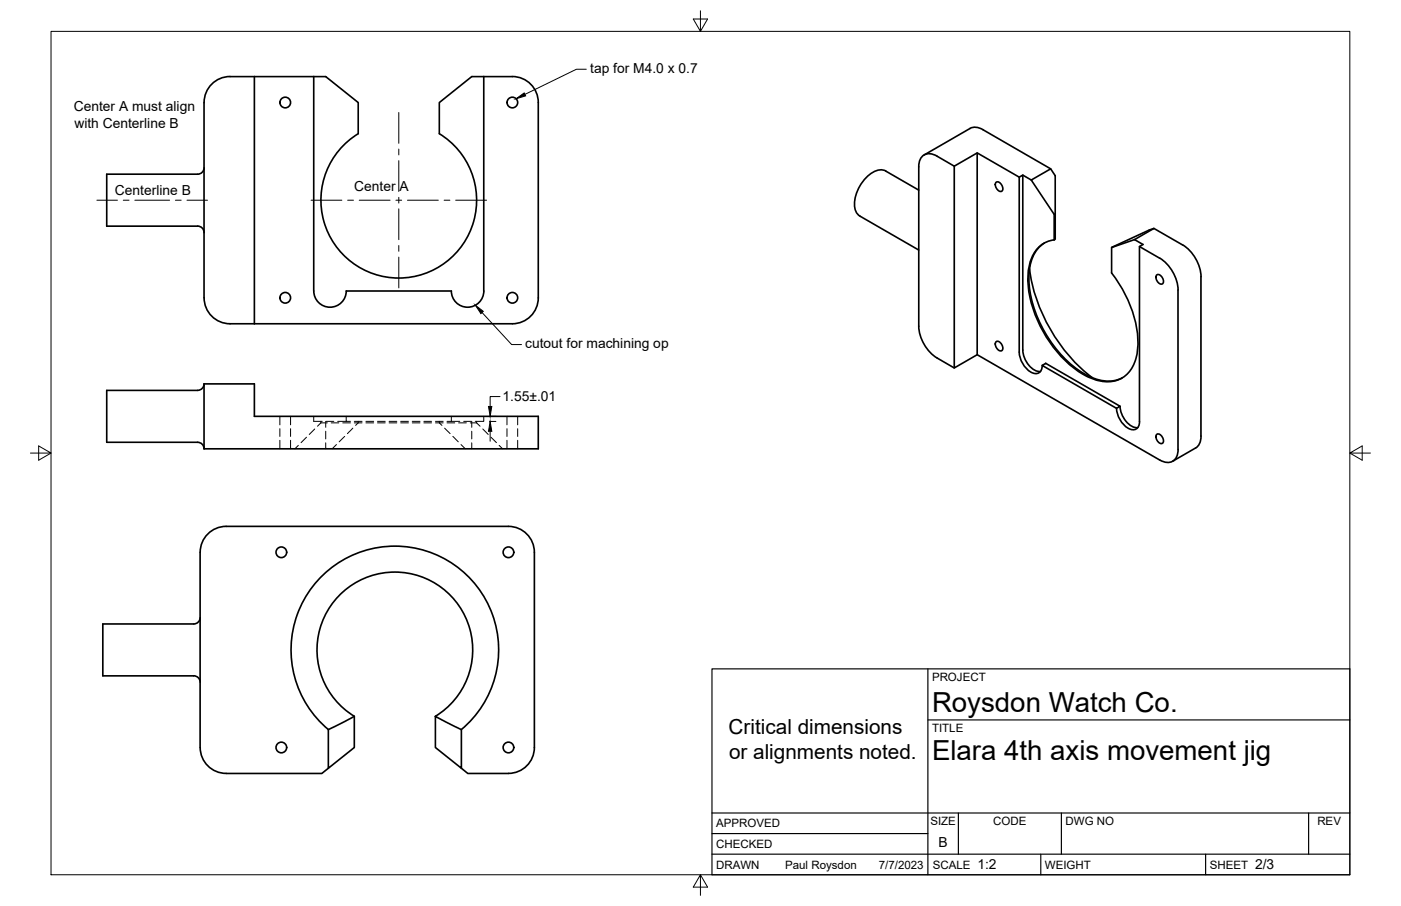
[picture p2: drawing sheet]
<svg xmlns="http://www.w3.org/2000/svg" width="432mm" height="279mm" viewBox="0 0 432 279" stroke-linecap="round" stroke-linejoin="round" font-family="sans-serif">
<!-- layer: Visible -->
<g fill="none" stroke="#000" stroke-width=".51">
<path d="M70.9 23.6h29.5l10 8v9.6a24 24 0 0 0-5.8 36.1 24 24 0 0 0 36.6 0 24 24 0 0 0-5.8-36.1v-9.6l10-8h12.5M70.9 23.6a8 8 0 0 0-8 8v60.2a8 8 0 0 0 8 8h87a8 8 0 0 0 8-8v-60.2a8 8 0 0 0-8-8M78.4 23.6v76.2M96.7 23.6v66.1a5 5 0 0 0 5 5 5 5 0 0 0 5-5h32.4a5 5 0 0 0 5 5 5 5 0 0 0 5-5v-66.1M62.9 51.7a2 2 0 0 1-2 2h-28v16h28a1.96 1.96 0 0 1 2 2M273 52.8l10.2 5.8M273 52.7a5.3 5.3 0 0 0-5.9 2 11.2 11.2 0 0 0-3.4 10.3l.8 1.2 .5 .4 18.2 10.5M284.8 47.8l14.2-8.2 1-.3h1.1l1.9 .7 20.8 12.1M294.1 51.2v62.3l7.1-4.1M301.2 47.2l-7.1 4-5.3-3a3.4 3.4 0 0 0-4-.4 3.4 3.4 0 0 0-1.6 3.6v49.2a12.5 12.5 0 0 0 5.6 9.8M307 56.2a1.82 1.82 0 0 1 2 2.4 1 1 0 0 1-1 .4 1 1 0 0 1-.8-.7l-.2-.5a1.48 1.48 0 0 1 0-1.6zM314.1 54.6l1.1-.6v54a7.2 7.2 0 0 0 5 6.6h.5"/>
<path d="M314.1 54.6l-12.9-7.4v62.2l56.2 32.5a3.5 3.5 0 0 0 4 .3 3.5 3.5 0 0 0 1.7-3.6M314.1 54.6v54M315.2 54l2.6 1.5M321.9 74.9a11.4 11.4 0 0 0-4.7 9.4 36.8 36.8 0 0 0 11.1 26.4 19.7 19.7 0 0 0 14 6.8l2.5-.5 1.1-.5M324.9 66.1l-7.1-10.6 6-3.4 1.4 2.1v19.6l-.3 .2M325.2 65.9l-.3 .2v7.9M349.7 73.9l-7.1 2.4v7.9a35.6 35.6 0 0 1 8 23.7 10.6 10.6 0 0 1-6 9.3 12.8 12.8 0 0 1-10.8-1.8 37.6 37.6 0 0 1-17-29.2 12.6 12.6 0 0 1 4.7-11l2.2-1 1.2-.2M349.7 73.9l2.6 1.5-1.1 .6v54a2.16 2.16 0 0 1-1 2.3 2.16 2.16 0 0 1-2.5-.2 7.8 7.8 0 0 1-3.6-6.2M349.7 73.9l5.9-3.5 8.9 5.1M351.2 76l6.2 3.6a12.5 12.5 0 0 1 5.7 9.8M355.6 70.4l-13 5.9M364.5 75.5a12.5 12.5 0 0 1 5.7 9.8"/>
<path d="M317.3 82.9a51.7 51.7 0 0 0 19.4 33.6M356.5 84.8a1.82 1.82 0 0 1 2 2.4 1 1 0 0 1-1 .4 1 1 0 0 1-.8-.8l-.2-.4a1.48 1.48 0 0 1 0-1.6zM363.1 89.4v49.2M370.1 85.3l.1 49.2-.2 1.4-.4 1.1-1.1 1.2M62.9 118.4h15.5v10h87.5v10h-103M62.9 118.4v20M62.9 118.4a2 2 0 0 1-2 2M288.8 110.4l5.3 3.1M307 105.4a1.82 1.82 0 0 1 2 2.4 1 1 0 0 1-1 .4 1 1 0 0 1-.8-.8l-.2-.4a1.48 1.48 0 0 1 0-1.6zM314.1 108.6a7.2 7.2 0 0 0 5 6.6 2.1 2.1 0 0 0 2.1-2.5M321.2 112.7l1.1-.6 22.9 13.2-1.1 .6zM60.9 120.4h-28v16h28a2 2 0 0 1 2 2"/>
<path d="M345.2 125.3a7.1 7.1 0 0 0 5 6.6h.4M356.5 134a1.82 1.82 0 0 1 2 2.4 1 1 0 0 1-1 .4 1 1 0 0 1-.8-.8l-.2-.4a1.48 1.48 0 0 1 0-1.6zM368.5 138.2l-7.1 4M61.7 170.3v60.2M164.7 170.3v60.2a8 8 0 0 1-8 8M164.7 170.3a8 8 0 0 0-8-8h-87a8 8 0 0 0-8 8M61.7 190.4a2 2 0 0 1-2 2h-28v16h28a1.96 1.96 0 0 1 2 2M61.7 230.5a8 8 0 0 0 8 8M101.2 236.9l-2 1.6h-29.5M101.2 225a32 32 0 0 1-2.8-46.5 32 32 0 0 1 46.6 0 32 32 0 0 1-2.8 46.5M109.2 220.9l-8 4.1M109.2 220.9v9.6l-8 6.4v-11.9"/>
<path d="M109.2 220.9a24 24 0 0 1-5.8-36.1 24 24 0 0 1 36.6 0 24 24 0 0 1-5.8 36.1M134.2 220.9l8 4.1v11.9l-8-6.4zM142.2 236.9l2 1.6h12.5"/>
<circle cx="87.9" cy="31.6" r="1.64"/>
<circle cx="157.9" cy="31.6" r="1.64"/>
<circle cx="87.9" cy="91.8" r="1.64"/>
<circle cx="157.9" cy="91.8" r="1.64"/>
<circle cx="86.7" cy="170.3" r="1.64"/>
<circle cx="156.7" cy="170.3" r="1.64"/>
<circle cx="86.7" cy="230.5" r="1.64"/>
<circle cx="156.7" cy="230.5" r="1.64"/>
</g>
<!-- layer: Hidden -->
<g fill="none" stroke="#000" stroke-width=".31">
<path d="M86.3 128.4v2.6M86.3 132.2v2.4M86.3 135.8v2.6M89.6 128.4v2.6M89.6 132.2v2.4M89.6 135.8v2.6M91.9 137.4l-1 1M94.5 134.8l-1.7 1.7M96.7 128.4v1.5h2.6M97 132.3l-1.7 1.7M98.9 130.4h2M98.9 130.4l-1 1"/>
<path d="M98.9 129.9v.5M100.4 129.9v1.9M100.4 133v2.4M100.4 136.6v1.8M100.5 129.9h2.4M102.1 130.4h2.3M103.7 137.1l-1.3 1.3M104.1 129.9h2.6M105.6 130.4h2.4M106.2 134.6l-1.7 1.6M106.7 128.4v1.5h1.3M108.8 132l-1.7 1.7"/>
<path d="M109.2 130.4h2.4M109.2 129.9h2.4M110.4 129.9v.5l-.8 .8M112.8 130.4h2.4M112.8 129.9h2.4M116.4 130.4h2.3M116.4 129.9h2.3M119.9 130.4h2.4M119.9 129.9h2.4M123.5 130.4h2.4M123.5 129.9h2.4M127.1 130.4h2.4"/>
<path d="M127.1 129.9h2.4M130.6 130.4h2.4M130.6 129.9h2.4M134.2 130.4h2.4M134.2 129.9h2.4M135.4 129.9v.5l.8 .8M137 132l1.7 1.7M137.8 130.4h2.4M139.1 128.4v1.5h-1.3M139.1 129.9h2.6M139.6 134.6l1.6 1.6M141.4 130.4h2.3"/>
<path d="M142.1 137.1l1.3 1.3M142.9 129.9h2.4M144.9 130.4h2M145.4 129.9v1.9M145.4 133v2.4M145.4 136.6v1.8M146.9 130.4l1.1 1M146.9 129.9v.5M148.8 132.3l1.7 1.7M149.1 128.4v1.5h-2.6M151.3 134.8l1.7 1.7M153.8 137.4l1.1 1"/>
<path d="M156.3 128.4v2.6M156.3 132.2v2.4M156.3 135.8v2.6M159.6 128.4v2.6M159.6 132.2v2.4M159.6 135.8v2.6"/>
</g>
<!-- layer: Border -->
<path d="M15.7 9.7h400.3v260.1h-400.3zM215.9 3.3v6.4l-2.2-3.8h4.4l-2.2 3.8M9.4 139.7h6.3l-3.8-2.2v4.4l3.8-2.2M416 139.7l3.8 2.2v-4.4l-3.8 2.2h6.4M215.9 269.8l2.2 3.8h-4.4l2.2-3.8v6.3" fill="none" stroke="#000" stroke-width=".31"/>
<!-- layer: Titleblock -->
<path d="M219.4 206.3h196.6v63.5h-196.6zM286 206.3v63.5M286 222h130M219.4 257.1h66.6M219.4 250.7h196.6M295.4 250.7v12.7M327.1 250.7v12.7M403.3 250.7v12.7M219.4 263.4h196.6M320.8 263.4v6.4M371.6 263.4v6.4" fill="none" stroke="#000" stroke-width=".36"/>
<!-- layer: Leaders -->
<path d="M159 30.5l2.6-1.8 .4 .9zM146.5 94.1l2.4 1.9-.7 .7z" fill="#000" stroke="#000" stroke-width=".31"/>
<path d="M180.7 21.4h-3l-15.9 7.7M148.6 96.4l9.1 9.9h3" fill="none" stroke="#000" stroke-width=".31"/>
<!-- layer: Smart Centers -->
<g fill="none" stroke="#000" stroke-width=".31">
<path d="M122.9 34.7v9.5M122.9 46v1.8M122.9 49.6v9.5M29.9 61.7h6.3M38 61.7h1.8M41.6 61.7h10.7M54.1 61.7h1.7M57.6 61.7h6.4M95.9 61.7h9.5M107.1 61.7h1.8M110.7 61.7h9.5M122 61.7h1.8"/>
<path d="M122.9 60.9v1.7M122.9 64.4v9.5M122.9 75.7v1.8M122.9 79.3v9.5M125.6 61.7h9.5M136.9 61.7h1.8M140.4 61.7h9.6"/>
</g>
<!-- layer: FD_Dimensions -->
<path d="M150.9 130h1.9M150.9 128.4h1.9M151.1 133v3.1M154.1 122.3h-3v3" fill="none" stroke="#000" stroke-width=".31"/>
<path d="M151.1 130l.5 3h-1zM150.6 125.3h1l-.5 3.1z" fill="#000" stroke="#000" stroke-width=".31"/>
<g font-size="8.5">
<text x="287.3" y="219.5">Roysdon Watch Co.</text>
<text x="287.3" y="234.5">Elara 4th axis movement jig</text>
</g>
<g font-size="6.4">
<text x="224.6" y="226.4">Critical dimensions</text>
<text x="224.7" y="234.1">or alignments noted.</text>
</g>
<g font-size="4.3">
<text x="181.9" y="22.5">tap for M4.0 x 0.7</text>
<text x="22.7" y="34.2">Center A must align</text>
<text x="22.9" y="39.3">with Centerline B</text>
<text x="109.2" y="58.8">Center A</text>
<text x="35.4" y="60">Centerline B</text>
<text x="161.8" y="107.4">cutout for machining op</text>
<text x="154.9" y="123.8">1.55±.01</text>
<text x="289.3" y="261.2">B</text>
<text x="301.2" y="268.1">1:2</text>
<text x="386.8" y="268.1">2/3</text>
</g>
<g font-size="3.5">
<text x="287.3" y="210.1">PROJECT</text>
<text x="287.3" y="225.8">TITLE</text>
<text x="220.7" y="255.2">APPROVED</text>
<text x="286.7" y="254.5">SIZE</text>
<text x="306.1" y="254.5">CODE</text>
<text x="328.4" y="254.5">DWG NO</text>
<text x="406" y="254.5">REV</text>
<text x="220.7" y="261.5">CHECKED</text>
<text x="220.7" y="267.9">DRAWN</text>
<text x="242" y="267.9">Paul Roysdon</text>
<text x="270.9" y="267.9">7/7/2023</text>
<text x="287.5" y="267.9">SCALE</text>
<text x="322.1" y="267.9">WEIGHT</text>
<text x="372.9" y="267.9">SHEET</text>
</g>
</svg>
